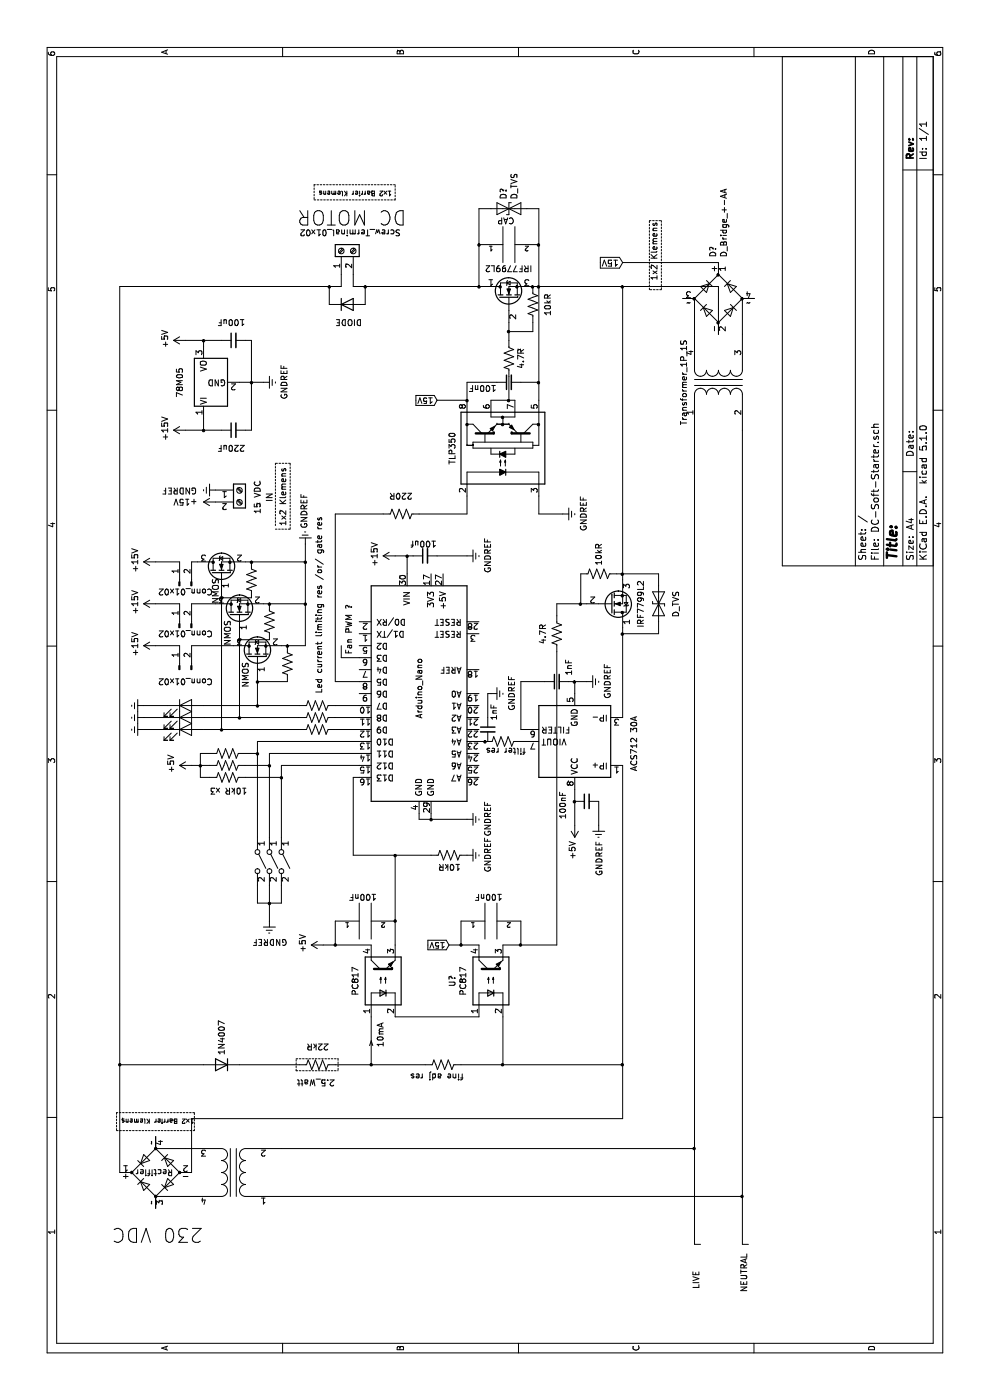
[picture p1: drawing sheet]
EESchema Schematic File Version 4
LIBS:DC-Soft-Starter-cache
EELAYER 29 0
EELAYER END
$Descr A4 11693 8268
encoding utf-8
Sheet 1 1
Title ""
Date ""
Rev ""
Comp ""
Comment1 ""
Comment2 ""
Comment3 ""
Comment4 ""
$EndDescr
$Comp
L Device:Transformer_1P_1S T?
U 1 1
P 8500 6000
F 0 "T?" H 8500 6381 50  0001 C CNN
F 1 "Transformer_1P_1S" H 8500 6290 50  0000 C CNN
F 2 "" H 8500 6000 50  0001 C CNN
F 3 "~" H 8500 6000 50  0001 C CNN
	1    8500 6000
	1    0    0    -1  
$EndComp
$Comp
L Device:D_Bridge_+-AA D?
U 1 1
P 9200 6000
F 0 "D?" H 9544 6046 50  0000 L CNN
F 1 "D_Bridge_+-AA" H 9544 5955 50  0000 L CNN
F 2 "" H 9200 6000 50  0001 C CNN
F 3 "~" H 9200 6000 50  0001 C CNN
	1    9200 6000
	1    0    0    -1  
$EndComp
$Comp
L Simulation_SPICE:DIODE D?
U 1 1
P 2800 1850
F 0 "D?" V 2754 1930 50  0001 L CNN
F 1 "1N4007" V 2800 1930 50  0000 L CNN
F 2 "" H 2800 1850 50  0001 C CNN
F 3 "~" H 2800 1850 50  0001 C CNN
F 4 "Y" H 2800 1850 50  0001 L CNN "Spice_Netlist_Enabled"
F 5 "V" H 2800 1850 50  0001 L CNN "Spice_Primitive"
	1    2800 1850
	0    1    1    0   
$EndComp
$Comp
L Device:D_TVS D?
U 1 1
P 6650 5500
F 0 "D?" H 6450 5300 50  0001 C CNN
F 1 "D_TVS" H 6650 5650 50  0000 C CNN
F 2 "" H 6650 5500 50  0001 C CNN
F 3 "~" H 6650 5500 50  0001 C CNN
	1    6650 5500
	-1   0    0    1   
$EndComp
$Comp
L pspice:CAP C?
U 1 1
P 4000 3050
F 0 "C?" H 4178 3096 50  0001 L CNN
F 1 "100nF" V 4200 2950 50  0000 L CNN
F 2 "" H 4000 3050 50  0001 C CNN
F 3 "~" H 4000 3050 50  0001 C CNN
	1    4000 3050
	1    0    0    -1  
$EndComp
$Comp
L Device:R_US 2.5_Watt
U 1 1
P 2800 2650
F 0 "2.5_Watt" V 2650 2500 50  0000 L CNN
F 1 "22kR" V 2950 2550 50  0000 L CNN
F 2 "" V 2840 2640 50  0001 C CNN
F 3 "~" H 2800 2650 50  0001 C CNN
	1    2800 2650
	1    0    0    -1  
$EndComp
$Comp
L Device:R_US R?
U 1 1
P 2800 3700
F 0 "R?" H 2868 3746 50  0001 L CNN
F 1 "fine adj res" V 2700 3525 50  0000 L CNN
F 2 "" V 2840 3690 50  0001 C CNN
F 3 "~" H 2800 3700 50  0001 C CNN
	1    2800 3700
	1    0    0    -1  
$EndComp
$Comp
L Connector:Conn_01x02_Male J?
U 1 1
P 6100 1500
F 0 "J?" H 6208 1681 50  0001 C CNN
F 1 "Conn_01x02" V 6000 1450 50  0000 C CNN
F 2 "" H 6100 1500 50  0001 C CNN
F 3 "~" H 6100 1500 50  0001 C CNN
	1    6100 1500
	1    0    0    -1  
$EndComp
$Comp
L MCU_Module:Arduino_Nano_v3.x A?
U 1 1
P 5900 3500
F 0 "A?" V 5250 3000 50  0001 R CNN
F 1 "Arduino_Nano" V 5900 3800 50  0000 R CNN
F 2 "Module:Arduino_Nano" H 6050 2550 50  0001 L CNN
F 3 "http://www.mouser.com/pdfdocs/Gravitech_Arduino_Nano3_0.pdf" H 5900 2500 50  0001 C CNN
	1    5900 3500
	0    1    1    0   
$EndComp
$Comp
L Device:R_US R?
U 1 1
P 6400 4650
F 0 "R?" V 6605 4650 50  0001 C CNN
F 1 "4.7R" V 6513 4650 50  0000 C CNN
F 2 "" V 6440 4640 50  0001 C CNN
F 3 "~" H 6400 4650 50  0001 C CNN
	1    6400 4650
	0    -1   -1   0   
$EndComp
$Comp
L Sensor_Current:ACS712xLCTR-30A U?
U 1 1
P 5500 4800
F 0 "U?" V 5546 4356 50  0001 R CNN
F 1 "ACS712 30A" V 5000 5050 50  0000 R CNN
F 2 "Package_SO:SOIC-8_3.9x4.9mm_P1.27mm" H 5600 4450 50  0001 L CIN
F 3 "http://www.allegromicro.com/~/media/Files/Datasheets/ACS712-Datasheet.ashx?la=en" H 5500 4800 50  0001 C CNN
	1    5500 4800
	0    -1   -1   0   
$EndComp
$Comp
L Transistor_FET:IRF7799L2 Q?
U 1 1
P 6650 5100
F 0 "Q?" V 6901 5100 50  0001 C CNN
F 1 "IRF7799L2" V 6901 5100 50  0000 C CNN
F 2 "Package_DirectFET:DirectFET_L8" H 6650 5100 50  0001 C CIN
F 3 "https://www.infineon.com/dgdl/irf7799l2pbf.pdf?fileId=5546d462533600a401535607bc471cbc" H 6650 5100 50  0001 L CNN
	1    6650 5100
	0    -1   1    0   
$EndComp
$Comp
L Isolator:PC817 U?
U 1 1
P 3500 3200
F 0 "U?" H 3500 3525 50  0001 C CNN
F 1 "PC817" H 3500 3434 50  0000 C CNN
F 2 "Package_DIP:DIP-4_W7.62mm" H 3300 3000 50  0001 L CIN
F 3 "http://www.soselectronic.cz/a_info/resource/d/pc817.pdf" H 3500 3200 50  0001 L CNN
	1    3500 3200
	1    0    0    -1  
$EndComp
$Comp
L Isolator:PC817 U?
U 1 1
P 3500 4100
F 0 "U?" H 3500 4425 50  0000 C CNN
F 1 "PC817" H 3500 4334 50  0000 C CNN
F 2 "Package_DIP:DIP-4_W7.62mm" H 3300 3900 50  0001 L CIN
F 3 "http://www.soselectronic.cz/a_info/resource/d/pc817.pdf" H 3500 4100 50  0001 L CNN
	1    3500 4100
	1    0    0    -1  
$EndComp
$Comp
L pspice:CAP C?
U 1 1
P 4000 4100
F 0 "C?" H 4178 4146 50  0001 L CNN
F 1 "100nF" V 4200 4000 50  0000 L CNN
F 2 "" H 4000 4100 50  0001 C CNN
F 3 "~" H 4000 4100 50  0001 C CNN
	1    4000 4100
	1    0    0    -1  
$EndComp
Wire Wire Line
	2800 3100 3200 3100
Wire Wire Line
	3200 3300 3200 4000
Wire Wire Line
	2800 3100 2800 3550
Wire Wire Line
	6650 4850 6650 4900
$Comp
L power:+5V #PWR?
U 1 1
P 3800 2700
F 0 "#PWR?" H 3800 2550 50  0001 C CNN
F 1 "+5V" H 3815 2873 50  0000 C CNN
F 2 "" H 3800 2700 50  0001 C CNN
F 3 "" H 3800 2700 50  0001 C CNN
	1    3800 2700
	1    0    0    -1  
$EndComp
$Comp
L power:GNDREF #PWR?
U 1 1
P 4550 3900
F 0 "#PWR?" H 4550 3650 50  0001 C CNN
F 1 "GNDREF" H 4555 3727 50  0000 C CNN
F 2 "" H 4550 3900 50  0001 C CNN
F 3 "" H 4550 3900 50  0001 C CNN
	1    4550 3900
	1    0    0    -1  
$EndComp
$Comp
L Device:R_US R?
U 1 1
P 4550 3750
F 0 "R?" H 4618 3796 50  0001 L CNN
F 1 "10kR" V 4450 3650 50  0000 L CNN
F 2 "" V 4590 3740 50  0001 C CNN
F 3 "~" H 4550 3750 50  0001 C CNN
	1    4550 3750
	1    0    0    -1  
$EndComp
$Comp
L power:GNDREF #PWR?
U 1 1
P 6000 4900
F 0 "#PWR?" H 6000 4650 50  0001 C CNN
F 1 "GNDREF" H 6005 4727 50  0000 C CNN
F 2 "" H 6000 4900 50  0001 C CNN
F 3 "" H 6000 4900 50  0001 C CNN
	1    6000 4900
	1    0    0    -1  
$EndComp
Wire Wire Line
	5900 4800 6000 4800
Wire Wire Line
	6000 4800 6000 4900
$Comp
L power:+5V #PWR?
U 1 1
P 4800 4800
F 0 "#PWR?" H 4800 4650 50  0001 C CNN
F 1 "+5V" V 4815 4928 50  0000 L CNN
F 2 "" H 4800 4800 50  0001 C CNN
F 3 "" H 4800 4800 50  0001 C CNN
	1    4800 4800
	0    -1   -1   0   
$EndComp
Wire Wire Line
	2800 3850 2800 4200
Wire Wire Line
	3200 4200 2800 4200
Wire Wire Line
	2800 4200 2800 5200
Connection ~ 2800 4200
Wire Wire Line
	5700 5200 6400 5200
Wire Wire Line
	2800 2800 2800 3100
Connection ~ 2800 3100
Wire Wire Line
	3800 4650 6250 4650
Wire Wire Line
	6550 4650 6650 4650
Wire Wire Line
	6650 4650 6650 4850
Connection ~ 6650 4850
Wire Wire Line
	1900 1000 2800 1000
Wire Wire Line
	2350 5200 2800 5200
Wire Wire Line
	1900 1600 2350 1600
Connection ~ 2800 5200
Wire Wire Line
	2800 5200 5300 5200
Wire Wire Line
	2800 2000 2800 2500
Wire Wire Line
	3800 2700 3800 2800
Wire Wire Line
	4000 2800 3800 2800
Connection ~ 3800 2800
Wire Wire Line
	3800 2800 3800 3100
Wire Wire Line
	3800 4200 3800 4350
Wire Wire Line
	3800 3750 3800 3850
Connection ~ 3800 3850
Wire Wire Line
	3800 3850 3800 4000
Connection ~ 3800 4350
Wire Wire Line
	3800 4350 3800 4650
Wire Wire Line
	3800 4350 4000 4350
Wire Wire Line
	3800 3850 4000 3850
Wire Wire Line
	6500 5500 6400 5500
Wire Wire Line
	6400 5500 6400 5200
Connection ~ 6400 5200
Wire Wire Line
	6400 5200 6450 5200
Wire Wire Line
	6800 5500 6900 5500
Wire Wire Line
	6900 5500 6900 5200
Connection ~ 6900 5200
Wire Wire Line
	9950 4500 9950 4400
Wire Wire Line
	9950 4100 9950 4000
Wire Wire Line
	6900 4850 6650 4850
$Comp
L Device:R_US R?
U 1 1
P 6900 5000
F 0 "R?" H 6968 5046 50  0001 L CNN
F 1 "10kR" H 6968 5000 50  0000 L CNN
F 2 "" V 6940 4990 50  0001 C CNN
F 3 "~" H 6900 5000 50  0001 C CNN
	1    6900 5000
	1    0    0    -1  
$EndComp
Wire Wire Line
	6900 5150 6900 5200
$Comp
L Device:R_US R?
U 1 1
P 7400 3350
F 0 "R?" V 7195 3350 50  0001 C CNN
F 1 "220R" V 7550 3350 50  0000 C CNN
F 2 "" V 7440 3340 50  0001 C CNN
F 3 "~" H 7400 3350 50  0001 C CNN
	1    7400 3350
	1    0    0    -1  
$EndComp
Wire Wire Line
	6000 3000 6000 2800
Wire Wire Line
	6000 2800 7400 2800
Wire Wire Line
	7400 2800 7400 3200
Wire Wire Line
	4550 2950 5200 2950
Wire Wire Line
	5200 2950 5200 3000
Wire Wire Line
	7400 3500 7400 3900
Wire Wire Line
	7400 4500 7400 4700
Wire Wire Line
	7550 4500 7400 4500
$Comp
L power:GNDREF #PWR?
U 1 1
P 7400 4700
F 0 "#PWR?" H 7400 4450 50  0001 C CNN
F 1 "GNDREF" H 7405 4527 50  0000 C CNN
F 2 "" H 7400 4700 50  0001 C CNN
F 3 "" H 7400 4700 50  0001 C CNN
	1    7400 4700
	1    0    0    -1  
$EndComp
Wire Wire Line
	8350 4250 8350 4300
Connection ~ 8350 4250
Wire Wire Line
	8550 4250 8350 4250
Wire Wire Line
	9300 4500 9650 4500
Wire Wire Line
	8350 4100 8350 4250
Wire Wire Line
	8350 3900 8350 3650
Wire Wire Line
	9300 3050 9300 4000
$Comp
L power:GNDREF #PWR?
U 1 1
P 7600 1800
F 0 "#PWR?" H 7600 1550 50  0001 C CNN
F 1 "GNDREF" V 7600 1500 50  0000 C CNN
F 2 "" H 7600 1800 50  0001 C CNN
F 3 "" H 7600 1800 50  0001 C CNN
	1    7600 1800
	-1   0    0    1   
$EndComp
$Comp
L power:+15V #PWR?
U 1 1
P 7500 1800
F 0 "#PWR?" H 7500 1650 50  0001 C CNN
F 1 "+15V" V 7500 2050 50  0000 C CNN
F 2 "" H 7500 1800 50  0001 C CNN
F 3 "" H 7500 1800 50  0001 C CNN
	1    7500 1800
	1    0    0    -1  
$EndComp
Connection ~ 9300 3050
Wire Wire Line
	9150 3050 9300 3050
Wire Wire Line
	9300 2750 9300 2850
Wire Wire Line
	9150 2750 9300 2750
Wire Wire Line
	9300 2950 9300 3050
Wire Wire Line
	9400 2850 9300 2850
Wire Wire Line
	9300 2950 9400 2950
Connection ~ 9300 4000
Connection ~ 9300 4500
Connection ~ 9650 4500
Wire Wire Line
	9300 4500 9300 4450
Connection ~ 9650 4000
Wire Wire Line
	9300 4000 9300 4050
Wire Wire Line
	9650 4000 9300 4000
Wire Wire Line
	9950 4000 9650 4000
Wire Wire Line
	9650 4500 9950 4500
$Comp
L Device:D_TVS D?
U 1 1
P 9950 4250
F 0 "D?" V 9904 4329 50  0000 L CNN
F 1 "D_TVS" V 9995 4329 50  0000 L CNN
F 2 "" H 9950 4250 50  0001 C CNN
F 3 "~" H 9950 4250 50  0001 C CNN
	1    9950 4250
	0    1    1    0   
$EndComp
$Comp
L Driver_FET:TLP250 U?
U 1 1
P 7950 4200
F 0 "U?" H 7950 4717 50  0001 C CNN
F 1 "TLP350" H 7950 4625 50  0000 C CNN
F 2 "Package_DIP:DIP-8_W7.62mm" H 7950 3800 50  0001 C CIN
F 3 "http://toshiba.semicon-storage.com/info/docget.jsp?did=16821&prodName=TLP250" H 7860 4205 50  0001 L CNN
	1    7950 4200
	1    0    0    -1  
$EndComp
$Comp
L Transistor_FET:IRF7799L2 Q?
U 1 1
P 9200 4250
F 0 "Q?" H 9100 4350 50  0001 L CNN
F 1 "IRF7799L2" V 9450 4050 50  0000 L CNN
F 2 "Package_DirectFET:DirectFET_L8" H 9200 4250 50  0001 C CIN
F 3 "https://www.infineon.com/dgdl/irf7799l2pbf.pdf?fileId=5546d462533600a401535607bc471cbc" H 9200 4250 50  0001 L CNN
	1    9200 4250
	1    0    0    -1  
$EndComp
$Comp
L Device:R_US 10kR
U 1 1
P 9150 4450
F 0 "10kR" V 9275 4450 50  0000 C CNN
F 1 "R_US" V 9036 4450 50  0001 C CNN
F 2 "" V 9190 4440 50  0001 C CNN
F 3 "~" H 9150 4450 50  0001 C CNN
	1    9150 4450
	0    1    1    0   
$EndComp
$Comp
L Device:R_US R?
U 1 1
P 8700 4250
F 0 "R?" V 8150 4300 50  0001 C CNN
F 1 "4.7R" V 8800 4250 50  0000 C CNN
F 2 "" V 8740 4240 50  0001 C CNN
F 3 "~" H 8700 4250 50  0001 C CNN
	1    8700 4250
	0    1    1    0   
$EndComp
$Comp
L Connector:Screw_Terminal_01x02 IN
U 1 1
P 7600 2000
F 0 "IN" V 7850 1900 50  0000 L CNN
F 1 "15 VDC" V 7750 1800 50  0000 L CNN
F 2 "" H 7600 2000 50  0001 C CNN
F 3 "~" H 7600 2000 50  0001 C CNN
	1    7600 2000
	0    1    1    0   
$EndComp
$Comp
L Connector:Screw_Terminal_01x02 J?
U 1 1
P 9600 2850
F 0 "J?" H 9680 2842 50  0001 L CNN
F 1 "Screw_Terminal_01x02" V 9750 2350 50  0000 L CNN
F 2 "" H 9600 2850 50  0001 C CNN
F 3 "~" H 9600 2850 50  0001 C CNN
	1    9600 2850
	1    0    0    -1  
$EndComp
$Comp
L pspice:CAP C?
U 1 1
P 9650 4250
F 0 "C?" H 9828 4296 50  0001 L CNN
F 1 "CAP" V 9850 4200 50  0000 L CNN
F 2 "" H 9650 4250 50  0001 C CNN
F 3 "~" H 9650 4250 50  0001 C CNN
	1    9650 4250
	1    0    0    -1  
$EndComp
$Comp
L Simulation_SPICE:DIODE D?
U 1 1
P 9150 2900
F 0 "D?" V 9196 2820 50  0001 R CNN
F 1 "DIODE" H 9250 3050 50  0000 R CNN
F 2 "" H 9150 2900 50  0001 C CNN
F 3 "~" H 9150 2900 50  0001 C CNN
F 4 "Y" H 9150 2900 50  0001 L CNN "Spice_Netlist_Enabled"
F 5 "V" H 9150 2900 50  0001 L CNN "Spice_Primitive"
	1    9150 2900
	0    -1   -1   0   
$EndComp
Wire Wire Line
	7400 3900 7550 3900
Wire Wire Line
	6900 5200 9300 5200
Wire Wire Line
	6850 5200 6900 5200
$Comp
L power:GNDREF #PWR?
U 1 1
P 4800 5000
F 0 "#PWR?" H 4800 4750 50  0001 C CNN
F 1 "GNDREF" V 4805 4872 50  0000 R CNN
F 2 "" H 4800 5000 50  0001 C CNN
F 3 "" H 4800 5000 50  0001 C CNN
	1    4800 5000
	0    1    1    0   
$EndComp
Wire Wire Line
	4800 4800 5000 4800
$Comp
L Device:C_Small C?
U 1 1
P 5000 4900
F 0 "C?" H 5092 4946 50  0001 L CNN
F 1 "100nF" H 4850 5100 50  0000 L CNN
F 2 "" H 5000 4900 50  0001 C CNN
F 3 "~" H 5000 4900 50  0001 C CNN
	1    5000 4900
	1    0    0    -1  
$EndComp
Connection ~ 5000 4800
Wire Wire Line
	5000 4800 5100 4800
Wire Wire Line
	4800 5000 5000 5000
$Comp
L Device:C_Small s
U 1 1
P 6000 4650
F 0 "s" H 6092 4696 50  0001 L CNN
F 1 "1nF" H 6050 4550 50  0000 L CNN
F 2 "" H 6000 4650 50  0001 C CNN
F 3 "~" H 6000 4650 50  0001 C CNN
	1    6000 4650
	1    0    0    -1  
$EndComp
Wire Wire Line
	5600 4400 5600 4350
Wire Wire Line
	5600 4350 6000 4350
Wire Wire Line
	6000 4350 6000 4550
Wire Wire Line
	6000 4750 6000 4800
Connection ~ 6000 4800
$Comp
L power:GNDREF #PWR?
U 1 1
P 4850 3900
F 0 "#PWR?" H 4850 3650 50  0001 C CNN
F 1 "GNDREF" H 4855 3727 50  0000 C CNN
F 2 "" H 4850 3900 50  0001 C CNN
F 3 "" H 4850 3900 50  0001 C CNN
	1    4850 3900
	1    0    0    -1  
$EndComp
Wire Wire Line
	4850 3900 4850 3600
Wire Wire Line
	4850 3500 4900 3500
Wire Wire Line
	4900 3600 4850 3600
Connection ~ 4850 3600
Wire Wire Line
	4850 3600 4850 3500
Text Notes 6650 2950 2    50   ~ 0
Fan PWM ?\n
Wire Wire Line
	6200 3000 6200 2850
Wire Wire Line
	6200 2850 6300 2850
$Comp
L Device:R_US R?
U 1 1
P 5400 1900
F 0 "R?" H 5468 1900 50  0001 L CNN
F 1 "R_US" H 5468 1855 50  0001 L CNN
F 2 "" V 5440 1890 50  0001 C CNN
F 3 "~" H 5400 1900 50  0001 C CNN
	1    5400 1900
	1    0    0    -1  
$EndComp
Connection ~ 4150 2250
Wire Wire Line
	4150 2150 4300 2150
Wire Wire Line
	4150 2250 4150 2150
Wire Wire Line
	4150 2250 4300 2250
Wire Wire Line
	4150 2350 4150 2250
Wire Wire Line
	4150 2350 4300 2350
$Comp
L power:+5V #PWR?
U 1 1
P 5300 1600
F 0 "#PWR?" H 5300 1450 50  0001 C CNN
F 1 "+5V" H 5315 1773 50  0000 C CNN
F 2 "" H 5300 1600 50  0001 C CNN
F 3 "" H 5300 1600 50  0001 C CNN
	1    5300 1600
	1    0    0    -1  
$EndComp
$Comp
L Switch:SW_DPST_x2 SW?
U 1 1
P 4500 2150
F 0 "SW?" V 4546 2062 50  0001 R CNN
F 1 "SW_DPST_x2" H 4750 2300 50  0001 R CNN
F 2 "" H 4500 2150 50  0001 C CNN
F 3 "~" H 4500 2150 50  0001 C CNN
	1    4500 2150
	-1   0    0    1   
$EndComp
$Comp
L Switch:SW_DPST_x2 SW?
U 1 1
P 4500 2250
F 0 "SW?" V 4546 2162 50  0001 R CNN
F 1 "SW_DPST_x2" H 4750 2400 50  0001 R CNN
F 2 "" H 4500 2250 50  0001 C CNN
F 3 "~" H 4500 2250 50  0001 C CNN
	1    4500 2250
	-1   0    0    1   
$EndComp
$Comp
L Switch:SW_DPST_x2 SW?
U 1 1
P 4500 2350
F 0 "SW?" V 4546 2262 50  0001 R CNN
F 1 "SW_DPST_x2" H 4750 2500 50  0001 R CNN
F 2 "" H 4500 2350 50  0001 C CNN
F 3 "~" H 4500 2350 50  0001 C CNN
	1    4500 2350
	-1   0    0    1   
$EndComp
Text Notes 5125 1750 3    50   ~ 0
10kR x3
$Comp
L Transistor_FET:ZXMN2A14F Q?
U 1 1
P 6550 2000
F 0 "Q?" H 6756 1954 50  0001 L CNN
F 1 "NMOS" H 6300 2100 50  0000 L CNN
F 2 "Package_TO_SOT_SMD:SOT-23" H 6750 1925 50  0001 L CIN
F 3 "http://www.diodes.com/assets/Datasheets/ZXMN2A14F.pdf" H 6550 2000 50  0001 L CNN
	1    6550 2000
	1    0    0    -1  
$EndComp
$Comp
L Transistor_FET:ZXMN2A14F Q?
U 1 1
P 6900 1850
F 0 "Q?" H 7106 1804 50  0001 L CNN
F 1 "NMOS" H 6650 1900 50  0000 L CNN
F 2 "Package_TO_SOT_SMD:SOT-23" H 7100 1775 50  0001 L CIN
F 3 "http://www.diodes.com/assets/Datasheets/ZXMN2A14F.pdf" H 6900 1850 50  0001 L CNN
	1    6900 1850
	1    0    0    -1  
$EndComp
Wire Wire Line
	5300 2350 5300 3000
Wire Wire Line
	5400 2250 5400 3000
$Comp
L Transistor_FET:ZXMN2A14F Q?
U 1 1
P 6200 2150
F 0 "Q?" H 6406 2104 50  0001 L CNN
F 1 "NMOS" H 5950 2250 50  0000 L CNN
F 2 "Package_TO_SOT_SMD:SOT-23" H 6400 2075 50  0001 L CIN
F 3 "http://www.diodes.com/assets/Datasheets/ZXMN2A14F.pdf" H 6200 2150 50  0001 L CNN
	1    6200 2150
	1    0    0    -1  
$EndComp
Wire Wire Line
	5500 2150 5500 3000
Wire Wire Line
	5800 3000 5800 2800
Wire Wire Line
	5800 2150 6000 2150
Wire Wire Line
	5700 3000 5700 2800
Wire Wire Line
	5700 2000 6350 2000
$Comp
L power:GNDREF #PWR?
U 1 1
P 7150 2550
F 0 "#PWR?" H 7150 2300 50  0001 C CNN
F 1 "GNDREF" V 7155 2422 50  0000 R CNN
F 2 "" H 7150 2550 50  0001 C CNN
F 3 "" H 7150 2550 50  0001 C CNN
	1    7150 2550
	0    -1   -1   0   
$EndComp
Wire Wire Line
	6300 2350 6300 2400
Wire Wire Line
	6300 2550 6650 2550
Wire Wire Line
	6650 2200 6650 2250
Connection ~ 6650 2550
Wire Wire Line
	6650 2550 7000 2550
Wire Wire Line
	7000 2050 7000 2100
Connection ~ 7000 2550
Wire Wire Line
	7000 2550 7150 2550
$Comp
L Connector:Conn_01x02_Male J?
U 1 1
P 6450 1500
F 0 "J?" H 6558 1681 50  0001 C CNN
F 1 "Conn_01x02" V 6400 1450 50  0000 C CNN
F 2 "" H 6450 1500 50  0001 C CNN
F 3 "~" H 6450 1500 50  0001 C CNN
	1    6450 1500
	1    0    0    -1  
$EndComp
$Comp
L Connector:Conn_01x02_Male J?
U 1 1
P 6800 1500
F 0 "J?" H 6908 1681 50  0001 C CNN
F 1 "Conn_01x02" V 6750 1450 50  0000 C CNN
F 2 "" H 6800 1500 50  0001 C CNN
F 3 "~" H 6800 1500 50  0001 C CNN
	1    6800 1500
	1    0    0    -1  
$EndComp
Wire Wire Line
	6650 1600 6650 1800
Wire Wire Line
	7000 1600 7000 1650
Wire Wire Line
	6300 1600 6300 1950
Wire Wire Line
	5600 1850 6700 1850
Wire Wire Line
	5600 1850 5600 2500
$Comp
L power:+15V #PWR?
U 1 1
P 6300 1300
F 0 "#PWR?" H 6300 1150 50  0001 C CNN
F 1 "+15V" H 6315 1473 50  0000 C CNN
F 2 "" H 6300 1300 50  0001 C CNN
F 3 "" H 6300 1300 50  0001 C CNN
	1    6300 1300
	1    0    0    -1  
$EndComp
$Comp
L power:+15V #PWR?
U 1 1
P 6650 1300
F 0 "#PWR?" H 6650 1150 50  0001 C CNN
F 1 "+15V" H 6665 1473 50  0000 C CNN
F 2 "" H 6650 1300 50  0001 C CNN
F 3 "" H 6650 1300 50  0001 C CNN
	1    6650 1300
	1    0    0    -1  
$EndComp
$Comp
L power:+15V #PWR?
U 1 1
P 7000 1300
F 0 "#PWR?" H 7000 1150 50  0001 C CNN
F 1 "+15V" H 7015 1473 50  0000 C CNN
F 2 "" H 7000 1300 50  0001 C CNN
F 3 "" H 7000 1300 50  0001 C CNN
	1    7000 1300
	1    0    0    -1  
$EndComp
Wire Wire Line
	6300 1300 6300 1500
Wire Wire Line
	6650 1300 6650 1500
Wire Wire Line
	7000 1300 7000 1500
$Comp
L Device:LED D?
U 1 1
P 5600 1550
F 0 "D?" V 5593 1629 50  0001 L CNN
F 1 "LED" V 5638 1628 50  0001 L CNN
F 2 "" H 5600 1550 50  0001 C CNN
F 3 "~" H 5600 1550 50  0001 C CNN
	1    5600 1550
	0    1    1    0   
$EndComp
$Comp
L Device:LED D?
U 1 1
P 5700 1550
F 0 "D?" V 5693 1629 50  0001 L CNN
F 1 "LED" V 5738 1628 50  0001 L CNN
F 2 "" H 5700 1550 50  0001 C CNN
F 3 "~" H 5700 1550 50  0001 C CNN
	1    5700 1550
	0    1    1    0   
$EndComp
$Comp
L Device:LED D?
U 1 1
P 5800 1550
F 0 "D?" V 5793 1629 50  0001 L CNN
F 1 "LED" V 5838 1628 50  0001 L CNN
F 2 "" H 5800 1550 50  0001 C CNN
F 3 "~" H 5800 1550 50  0001 C CNN
	1    5800 1550
	0    1    1    0   
$EndComp
$Comp
L Device:R_US R?
U 1 1
P 5600 2650
F 0 "R?" H 5668 2650 50  0001 L CNN
F 1 "R_US" H 5668 2605 50  0001 L CNN
F 2 "" V 5640 2640 50  0001 C CNN
F 3 "~" H 5600 2650 50  0001 C CNN
	1    5600 2650
	1    0    0    -1  
$EndComp
Wire Wire Line
	5600 2800 5600 3000
$Comp
L Device:R_US R?
U 1 1
P 5700 2650
F 0 "R?" H 5768 2650 50  0001 L CNN
F 1 "R_US" H 5768 2605 50  0001 L CNN
F 2 "" V 5740 2640 50  0001 C CNN
F 3 "~" H 5700 2650 50  0001 C CNN
	1    5700 2650
	1    0    0    -1  
$EndComp
Wire Wire Line
	5700 2500 5700 2000
$Comp
L Device:R_US R?
U 1 1
P 5800 2650
F 0 "R?" H 5868 2650 50  0001 L CNN
F 1 "R_US" H 5868 2605 50  0001 L CNN
F 2 "" V 5840 2640 50  0001 C CNN
F 3 "~" H 5800 2650 50  0001 C CNN
	1    5800 2650
	1    0    0    -1  
$EndComp
Wire Wire Line
	5800 2500 5800 2150
Wire Wire Line
	5600 1700 5600 1850
Connection ~ 5600 1850
Wire Wire Line
	5700 1700 5700 2000
Connection ~ 5700 2000
Wire Wire Line
	5800 1700 5800 2150
Connection ~ 5800 2150
$Comp
L power:GNDREF #PWR?
U 1 1
P 5600 1200
F 0 "#PWR?" H 5600 950 50  0001 C CNN
F 1 "GNDREF" H 5605 1027 50  0001 C CNN
F 2 "" H 5600 1200 50  0001 C CNN
F 3 "" H 5600 1200 50  0001 C CNN
	1    5600 1200
	-1   0    0    1   
$EndComp
$Comp
L power:GNDREF #PWR?
U 1 1
P 5700 1200
F 0 "#PWR?" H 5700 950 50  0001 C CNN
F 1 "GNDREF" H 5705 1027 50  0001 C CNN
F 2 "" H 5700 1200 50  0001 C CNN
F 3 "" H 5700 1200 50  0001 C CNN
	1    5700 1200
	-1   0    0    1   
$EndComp
$Comp
L power:GNDREF #PWR?
U 1 1
P 5800 1200
F 0 "#PWR?" H 5800 950 50  0001 C CNN
F 1 "GNDREF" H 5805 1027 50  0001 C CNN
F 2 "" H 5800 1200 50  0001 C CNN
F 3 "" H 5800 1200 50  0001 C CNN
	1    5800 1200
	-1   0    0    1   
$EndComp
Wire Wire Line
	5600 1200 5600 1400
Wire Wire Line
	5700 1200 5700 1400
Wire Wire Line
	5800 1200 5800 1400
Text Notes 5900 2700 0    50   ~ 0
Led current limiting res /or/ gate res\n
Wire Wire Line
	2350 1600 2350 5200
Wire Wire Line
	2800 1000 2800 1700
Connection ~ 9300 2750
Text Notes 1450 1700 1    118  ~ 0
230 VDC
Wire Wire Line
	2800 1000 9300 1000
Wire Wire Line
	9300 1000 9300 2750
Connection ~ 2800 1000
Text Notes 9950 3400 1    118  ~ 0
DC MOTOR
$Comp
L Device:C_Small C?
U 1 1
P 7050 3550
F 0 "C?" H 7142 3596 50  0001 L CNN
F 1 "100uf" V 7150 3450 50  0000 L CNN
F 2 "" H 7050 3550 50  0001 C CNN
F 3 "~" H 7050 3550 50  0001 C CNN
	1    7050 3550
	1    0    0    -1  
$EndComp
$Comp
L power:+15V #PWR?
U 1 1
P 7050 3300
F 0 "#PWR?" H 7050 3150 50  0001 C CNN
F 1 "+15V" H 7065 3473 50  0000 C CNN
F 2 "" H 7050 3300 50  0001 C CNN
F 3 "" H 7050 3300 50  0001 C CNN
	1    7050 3300
	1    0    0    -1  
$EndComp
$Comp
L power:GNDREF #PWR?
U 1 1
P 7050 3900
F 0 "#PWR?" H 7050 3650 50  0001 C CNN
F 1 "GNDREF" H 7055 3727 50  0000 C CNN
F 2 "" H 7050 3900 50  0001 C CNN
F 3 "" H 7050 3900 50  0001 C CNN
	1    7050 3900
	1    0    0    -1  
$EndComp
Wire Wire Line
	7050 3650 7050 3900
Wire Wire Line
	7050 3450 7050 3400
Wire Wire Line
	7050 3400 6900 3400
Wire Wire Line
	7050 3300 7050 3400
Connection ~ 7050 3400
$Comp
L Regulator_Linear:LM78M05_TO252 U?
U 1 1
P 8500 1700
F 0 "U?" H 8500 1942 50  0001 C CNN
F 1 "78M05" H 8500 1900 50  0000 C CNN
F 2 "Package_TO_SOT_SMD:TO-252-2" H 8500 1925 50  0001 C CIN
F 3 "http://www.fairchildsemi.com/ds/LM/LM78M05.pdf" H 8500 1650 50  0001 C CNN
	1    8500 1700
	1    0    0    -1  
$EndComp
$Comp
L power:+15V #PWR?
U 1 1
P 8100 1550
F 0 "#PWR?" H 8100 1400 50  0001 C CNN
F 1 "+15V" H 8115 1723 50  0000 C CNN
F 2 "" H 8100 1550 50  0001 C CNN
F 3 "" H 8100 1550 50  0001 C CNN
	1    8100 1550
	1    0    0    -1  
$EndComp
Wire Wire Line
	8100 1700 8200 1700
Wire Wire Line
	8100 1550 8100 1700
$Comp
L power:GNDREF #PWR?
U 1 1
P 8500 2200
F 0 "#PWR?" H 8500 1950 50  0001 C CNN
F 1 "GNDREF" H 8505 2027 50  0000 C CNN
F 2 "" H 8500 2200 50  0001 C CNN
F 3 "" H 8500 2200 50  0001 C CNN
	1    8500 2200
	1    0    0    -1  
$EndComp
$Comp
L power:+5V #PWR?
U 1 1
P 8850 1550
F 0 "#PWR?" H 8850 1400 50  0001 C CNN
F 1 "+5V" H 8865 1723 50  0000 C CNN
F 2 "" H 8850 1550 50  0001 C CNN
F 3 "" H 8850 1550 50  0001 C CNN
	1    8850 1550
	1    0    0    -1  
$EndComp
Wire Wire Line
	8800 1700 8850 1700
Wire Wire Line
	8850 1700 8850 1550
$Comp
L Device:C_Small C?
U 1 1
P 8100 1950
F 0 "C?" H 8000 1500 50  0001 L CNN
F 1 "220uF" V 7950 1850 50  0000 L CNN
F 2 "" H 8100 1950 50  0001 C CNN
F 3 "~" H 8100 1950 50  0001 C CNN
	1    8100 1950
	1    0    0    -1  
$EndComp
Wire Wire Line
	8100 1700 8100 1850
Connection ~ 8100 1700
Wire Wire Line
	8500 2000 8500 2100
Wire Wire Line
	8100 2050 8100 2100
Wire Wire Line
	8100 2100 8500 2100
Connection ~ 8500 2100
Wire Wire Line
	8500 2100 8500 2200
$Comp
L Device:C_Small C?
U 1 1
P 8850 1950
F 0 "C?" H 8942 1996 50  0001 L CNN
F 1 "100uF" V 9000 1850 50  0000 L CNN
F 2 "" H 8850 1950 50  0001 C CNN
F 3 "~" H 8850 1950 50  0001 C CNN
	1    8850 1950
	1    0    0    -1  
$EndComp
Wire Wire Line
	8500 2100 8850 2100
Wire Wire Line
	8850 2100 8850 2050
Wire Wire Line
	8850 1850 8850 1700
Connection ~ 8850 1700
Wire Wire Line
	8350 3900 8500 3900
Connection ~ 8350 3900
Wire Wire Line
	8350 4500 8500 4500
$Comp
L Device:C_Small C?
U 1 1
P 8500 4250
F 0 "C?" H 8592 4296 50  0001 L CNN
F 1 "100nF" V 8450 4350 50  0000 L CNN
F 2 "" H 8500 4250 50  0001 C CNN
F 3 "~" H 8500 4250 50  0001 C CNN
	1    8500 4250
	1    0    0    -1  
$EndComp
Wire Wire Line
	8500 3900 8500 4150
Wire Wire Line
	8500 4350 8500 4500
Connection ~ 8500 4500
Wire Wire Line
	8500 4500 9300 4500
Text GLabel 3800 3750 1    47   Input ~ 0
15V
Text GLabel 8350 3650 1    47   Input ~ 0
15V
$Comp
L Device:D_Bridge_+-AA Rectifier
U 1 1
P 1900 1300
F 0 "Rectifier" H 1750 1300 50  0000 L CNN
F 1 "D_Bridge_+-AA" H 2300 1300 50  0001 L CNN
F 2 "" H 1900 1300 50  0001 C CNN
F 3 "~" H 1900 1300 50  0001 C CNN
	1    1900 1300
	0    -1   -1   0   
$EndComp
$Comp
L Device:Transformer_1P_1S T?
U 1 1
P 1900 1950
F 0 "T?" H 1900 2331 50  0001 C CNN
F 1 "Transformer_1P_1S" H 1900 2240 50  0001 C CNN
F 2 "" H 1900 1950 50  0001 C CNN
F 3 "~" H 1900 1950 50  0001 C CNN
	1    1900 1950
	0    -1   -1   0   
$EndComp
Wire Wire Line
	1700 1550 1700 1300
Wire Wire Line
	1700 1300 1600 1300
Wire Wire Line
	2100 1550 2100 1300
Wire Wire Line
	2100 1300 2200 1300
Wire Wire Line
	8900 6000 9300 6000
Wire Wire Line
	9300 4500 9300 5200
Connection ~ 9300 5200
Wire Wire Line
	9300 5200 9300 6000
Text GLabel 9500 5200 1    50   Input ~ 0
15V
Wire Wire Line
	8900 6200 9200 6200
Wire Wire Line
	9200 6200 9200 6300
Wire Wire Line
	8900 5800 9200 5800
Wire Wire Line
	9500 5200 9500 6000
Wire Wire Line
	2100 2350 2100 5800
Wire Wire Line
	2100 5800 8100 5800
Wire Wire Line
	8100 6200 1700 6200
Wire Wire Line
	1700 6200 1700 2350
Wire Wire Line
	2100 5800 1300 5800
Wire Wire Line
	1300 5800 1300 5850
Connection ~ 2100 5800
Wire Wire Line
	1700 6200 1300 6200
Wire Wire Line
	1300 6200 1300 6250
Connection ~ 1700 6200
Text Notes 925  5850 0    50   ~ 0
LIVE\n
Text Notes 900  6250 0    50   ~ 0
NEUTRAL\n
$Comp
L Device:R_US R?
U 1 1
P 6150 2400
F 0 "R?" V 5945 2400 50  0001 C CNN
F 1 "R_US" V 6037 2400 50  0001 C CNN
F 2 "" V 6190 2390 50  0001 C CNN
F 3 "~" H 6150 2400 50  0001 C CNN
	1    6150 2400
	0    1    1    0   
$EndComp
Connection ~ 6300 2400
Wire Wire Line
	6300 2400 6300 2550
Wire Wire Line
	6000 2400 6000 2150
Connection ~ 6000 2150
$Comp
L Device:R_US R?
U 1 1
P 6500 2250
F 0 "R?" V 6295 2250 50  0001 C CNN
F 1 "R_US" V 6387 2250 50  0001 C CNN
F 2 "" V 6540 2240 50  0001 C CNN
F 3 "~" H 6500 2250 50  0001 C CNN
	1    6500 2250
	0    1    1    0   
$EndComp
Connection ~ 6650 2250
Wire Wire Line
	6650 2250 6650 2550
Wire Wire Line
	6350 2000 6350 2250
Connection ~ 6350 2000
$Comp
L Device:R_US R?
U 1 1
P 6850 2100
F 0 "R?" V 6645 2100 50  0001 C CNN
F 1 "R_US" V 6737 2100 50  0001 C CNN
F 2 "" V 6890 2090 50  0001 C CNN
F 3 "~" H 6850 2100 50  0001 C CNN
	1    6850 2100
	0    1    1    0   
$EndComp
Connection ~ 7000 2100
Wire Wire Line
	7000 2100 7000 2550
Wire Wire Line
	6700 1850 6700 2100
Connection ~ 6700 1850
Text Notes 2425 1625 1    39   ~ 0
1x2 Barrier Klemens\n\n
Wire Notes Line
	2250 975  2250 1625
Wire Notes Line
	2250 1625 2400 1625
Wire Notes Line
	2400 1625 2400 975 
Wire Notes Line
	2400 975  2250 975 
Wire Wire Line
	4700 2150 5400 2150
Wire Wire Line
	4700 2250 5300 2250
Wire Wire Line
	4700 2350 5200 2350
$Comp
L Device:R_US R?
U 1 1
P 5300 1900
F 0 "R?" H 5368 1900 50  0001 L CNN
F 1 "R_US" H 5368 1855 50  0001 L CNN
F 2 "" V 5340 1890 50  0001 C CNN
F 3 "~" H 5300 1900 50  0001 C CNN
	1    5300 1900
	1    0    0    -1  
$EndComp
$Comp
L Device:R_US R?
U 1 1
P 5200 1900
F 0 "R?" H 5268 1900 50  0001 L CNN
F 1 "R_US" H 5268 1855 50  0001 L CNN
F 2 "" V 5240 1890 50  0001 C CNN
F 3 "~" H 5200 1900 50  0001 C CNN
	1    5200 1900
	1    0    0    -1  
$EndComp
Wire Wire Line
	5200 2050 5200 2350
Connection ~ 5200 2350
Wire Wire Line
	5200 2350 5300 2350
Wire Wire Line
	5300 2050 5300 2250
Connection ~ 5300 2250
Wire Wire Line
	5300 2250 5400 2250
Wire Wire Line
	5400 2050 5400 2150
Connection ~ 5400 2150
Wire Wire Line
	5400 2150 5500 2150
Wire Wire Line
	5200 1750 5200 1675
Wire Wire Line
	5200 1675 5300 1675
Wire Wire Line
	5300 1675 5300 1600
Wire Wire Line
	5300 1675 5400 1675
Wire Wire Line
	5400 1675 5400 1750
Connection ~ 5300 1675
Wire Wire Line
	5300 1750 5300 1675
$Comp
L power:GNDREF #PWR?
U 1 1
P 4000 2250
F 0 "#PWR?" H 4000 2000 50  0001 C CNN
F 1 "GNDREF" H 4005 2077 50  0000 C CNN
F 2 "" H 4000 2250 50  0001 C CNN
F 3 "" H 4000 2250 50  0001 C CNN
	1    4000 2250
	0    1    1    0   
$EndComp
Wire Wire Line
	4000 2250 4150 2250
Wire Notes Line
	2750 2475 2850 2475
Wire Notes Line
	2850 2475 2850 2825
Wire Notes Line
	2850 2825 2750 2825
Wire Notes Line
	2750 2475 2750 2825
Text Notes 2946 3213 0    50   ~ 0
>\n10mA\n
Wire Wire Line
	3800 3300 4000 3300
Wire Wire Line
	4550 2950 4550 3300
Connection ~ 4550 3300
Wire Wire Line
	4550 3300 4550 3600
Connection ~ 4000 3300
Wire Wire Line
	4000 3300 4550 3300
$Comp
L Device:R_US R?
U 1 1
P 5500 4200
F 0 "R?" V 4950 4250 50  0001 C CNN
F 1 "filter res" V 5575 4225 50  0000 C CNN
F 2 "" V 5540 4190 50  0001 C CNN
F 3 "~" H 5500 4200 50  0001 C CNN
	1    5500 4200
	-1   0    0    1   
$EndComp
Wire Wire Line
	5500 4000 5500 4050
Wire Wire Line
	5500 4350 5500 4400
$Comp
L Device:C_Small s?
U 1 1
P 5600 4075
F 0 "s?" H 5692 4121 50  0001 L CNN
F 1 "1nF" V 5650 4150 50  0000 L CNN
F 2 "" H 5600 4075 50  0001 C CNN
F 3 "~" H 5600 4075 50  0001 C CNN
	1    5600 4075
	0    1    1    0   
$EndComp
Wire Wire Line
	5500 4075 5500 4050
Connection ~ 5500 4050
$Comp
L power:GNDREF #PWR?
U 1 1
P 5900 4100
F 0 "#PWR?" H 5900 3850 50  0001 C CNN
F 1 "GNDREF" H 5905 3927 50  0000 C CNN
F 2 "" H 5900 4100 50  0001 C CNN
F 3 "" H 5900 4100 50  0001 C CNN
	1    5900 4100
	1    0    0    -1  
$EndComp
Wire Wire Line
	5700 4075 5900 4075
Wire Wire Line
	5900 4075 5900 4100
Connection ~ 9300 4450
Wire Wire Line
	9000 4450 8925 4450
Wire Wire Line
	8925 4450 8925 4250
Connection ~ 8925 4250
Wire Wire Line
	8925 4250 9000 4250
Wire Wire Line
	8850 4250 8925 4250
Text Notes 10175 3275 1    39   ~ 0
1x2 Barrier Klemens\n\n
Wire Notes Line
	10025 3300 10150 3300
Wire Notes Line
	10150 3300 10150 2625
Wire Notes Line
	10150 2625 10025 2625
Wire Notes Line
	10025 2625 10025 3300
Text Notes 7300 2400 0    50   ~ 0
1x2 Klemens\n
Text Notes 9350 5500 0    50   ~ 0
1x2 Klemens\n
Wire Notes Line
	9275 5425 9850 5425
Wire Notes Line
	9850 5425 9850 5525
Wire Notes Line
	9850 5525 9275 5525
Wire Notes Line
	9275 5525 9275 5425
Wire Notes Line
	7275 2300 7275 2425
Wire Notes Line
	7275 2425 7825 2425
Wire Notes Line
	7825 2425 7825 2300
Wire Notes Line
	7825 2300 7300 2300
$EndSCHEMATC
